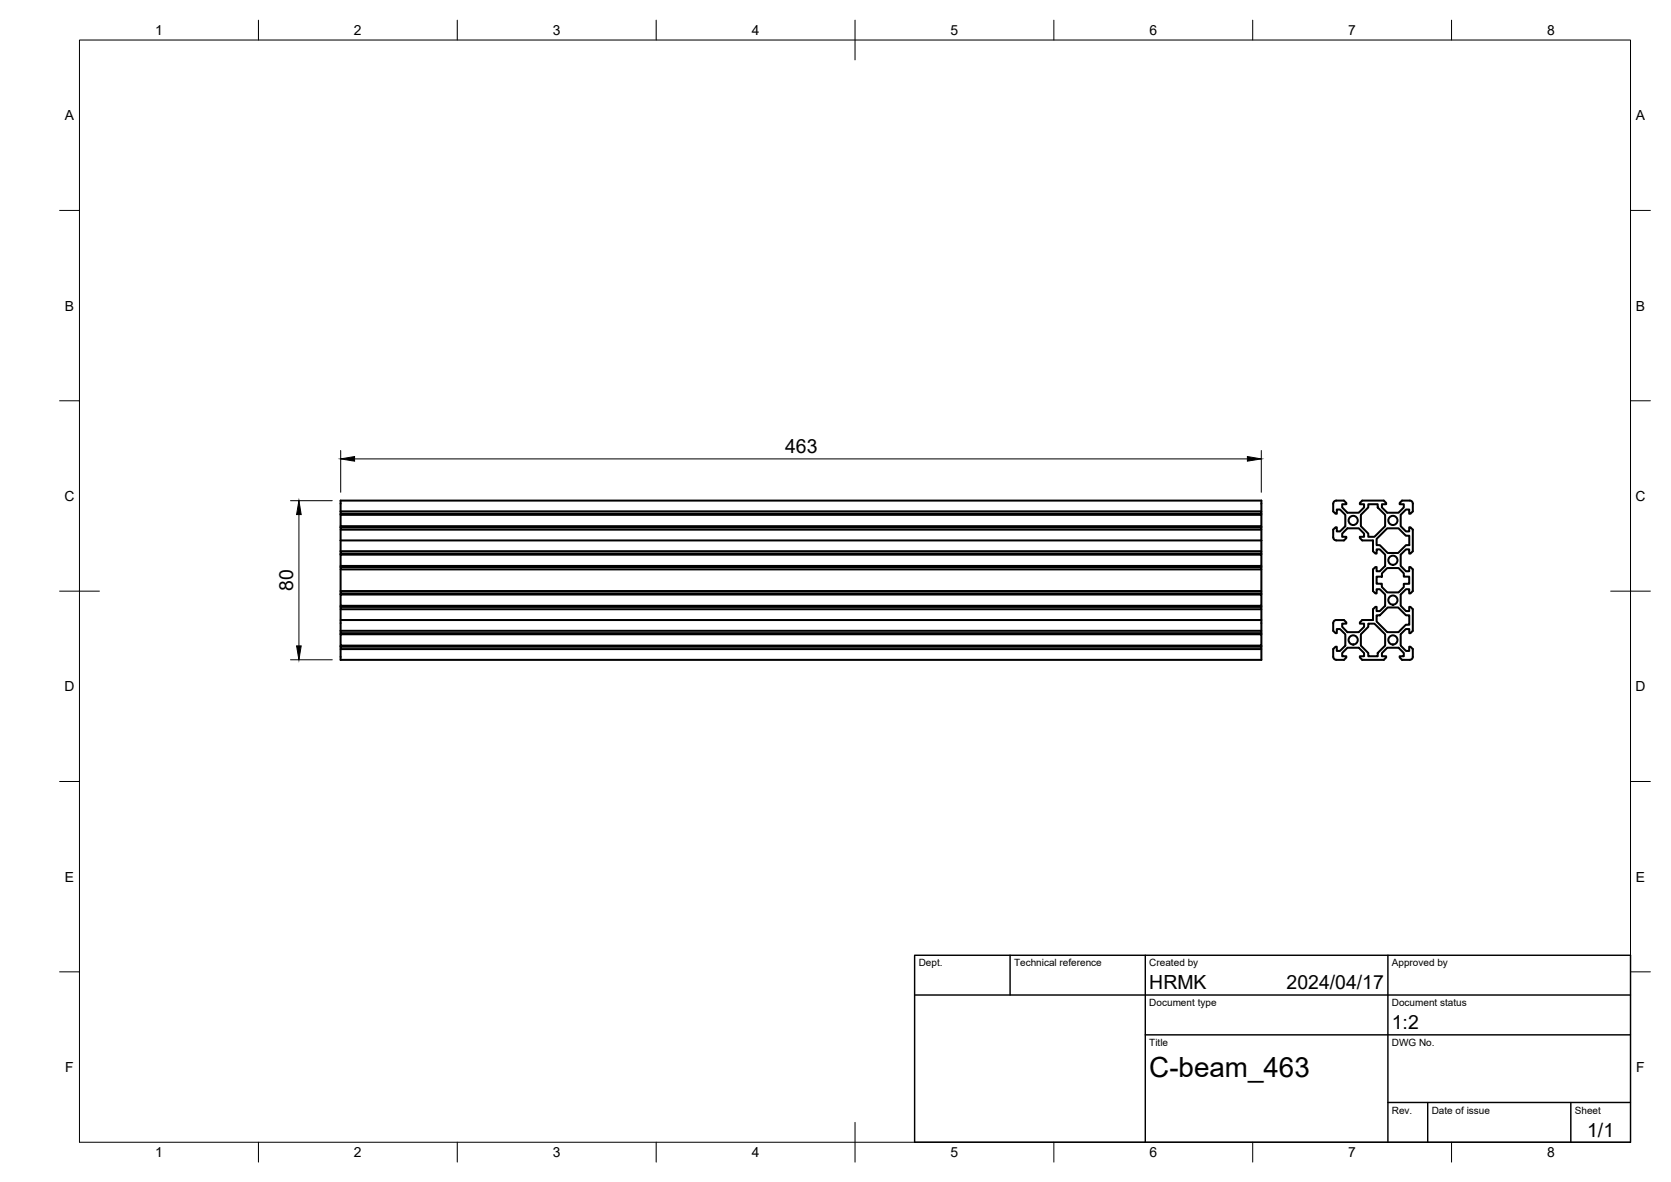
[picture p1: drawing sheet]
<svg xmlns="http://www.w3.org/2000/svg" width="420mm" height="297mm" viewBox="0 0 420 297" stroke-linecap="round" stroke-linejoin="round" font-family="sans-serif">
<!-- layer: Visible -->
<g fill="none" stroke="#000" stroke-width=".51">
<path d="M85.6 129.1v.3h231.6v2.8h-231.6v-2.8M85.6 128.5v.6h231.6v.3M85.6 128.5h231.6v.6M85.6 132.2v.3h231.6v.6h-231.6v-.6M85.6 139.1v.3h231.6v2.8h-231.6v-2.8M85.6 138.5v.6h231.6v.3M85.6 138.5h231.6v.6M85.6 128.5v-2.7h231.6v2.7M85.6 133.1v2.7M85.6 135.8h231.6M85.6 135.8v2.7M317.2 133.1v2.7"/>
<path d="M317.2 132.2v.3M317.2 135.8v2.7M336 135.8a.79 .79 0 0 1-.8-.7v-2l.6-.6h.3v1h.8l1.4-1.3v-2.8l-1.4-1.4h-.8v1.1h-.3l-.6-.6v-1.9a.75 .75 0 0 1 .8-.8h1.9l.6 .6v.3h-1v.8l1.3 1.3h2.9l1.3-1.3v-.8h-1.1v-.3l.6-.6h5.4l.6 .6v.3h-1v.8l1.3 1.3h2.9l1.3-1.3v-.8h-1.1v-.3l.6-.6h2a.75 .75 0 0 1 .7 .8v1.9l-.6 .6h-.3v-1.1h-.8l-1.3 1.4v2.8l1.3 1.3h.8v-1h.3l.6 .6v5.4l-.6 .6h-.3v-1h-.8l-1.3 1.3v2.8l1.3 1.4h.8v-1.1h.3l.6 .6v5.4l-.6 .6h-.3v-1h-.8l-1.3 1.3v2.8l1.3 1.4h.8v-1.1h.3l.6 .6v5.4l-.6 .6h-.2v-1h-.9l-1.3 1.3v2.8l1.3 1.4h.8v-1.1h.3l.6 .6v2a.79 .79 0 0 1-.7 .7h-2l-.6-.6v-.3h1.1v-.8l-1.3-1.3h-2.9l-1.3 1.3v.8h1v.3l-.6 .6h-5.4l-.6-.6v-.3h1.1v-.8l-1.3-1.3h-2.9l-1.3 1.3v.8h1v.3l-.6 .6h-1.9a.79 .79 0 0 1-.8-.7v-2l.6-.6h.3v1.1h.8l1.4-1.4v-2.8l-1.4-1.3h-.8v1h-.3l-.6-.6v-1.9a.75 .75 0 0 1 .8-.8h1.9l.6 .6v.3h-1v.8l1.3 1.4h2.9l1.3-1.4v-.8h-1.1v-.3l.6-.6h2.7v-2.7l.6-.6h.3v1.1h.8l1.4-1.4v-2.8l-1.4-1.3h-.8v1h-.3l-.6-.6v-5.4l.6-.6h.3v1.1h.8l1.4-1.4v-2.8l-1.4-1.3h-.8v1h-.3l-.6-.6v-2.7h-2.7l-.6-.6v-.3h1.1v-.8l-1.3-1.3h-2.9l-1.3 1.3v.8h1v.3l-.6 .6h-1.9M344 126.7h2.4v.8l1.9 1.9v2.8l-2.7 2.7h-1.6v-.8l-1.8-1.9v-2.8l1.8-1.9zM346.1 135.4l2.7-2.6h2.8l1.9 1.8h.9v2.4h-.9l-1.9 2h-2.7l-2-2h-.8zM85.6 149.1v.3h231.6v2.8h-231.6v-2.8M85.6 148.5v.6h231.6v.3M85.6 148.5h231.6v.6M85.6 152.2v.3h231.6v.6h-231.6v-.6M85.6 159.1v.3h231.6v2.8h-231.6v-2.8M85.6 158.5v.6h231.6v.3M85.6 158.5h231.6v.6"/>
<path d="M85.6 142.2v.3h231.6v.6h-231.6v-.6M85.6 153.1v5.4M85.6 143.1v5.4M85.6 155.8h231.6M317.2 153.1v5.4M317.2 142.2v.3M317.2 143.1v5.4M317.2 152.2v.3M344 156.7h1.6l2.7 2.7v2.8l-1.9 1.9v.8h-2.4v-.8l-1.8-1.9v-2.8l1.8-1.9zM346.1 144.9h1.4v-.8l1.3-1.3h2.9l1.3 1.3v.8h1.3v1.8h-1.3v.8l-1.3 1.4h-2.9l-1.3-1.4v-.8h-1.4zM346.1 154.6h.8l2-1.9h2.7l1.9 1.9h.9v2.4h-.9l-1.9 1.9h-2.8l-2.7-2.7zM85.6 162.2v.3h231.6v.6h-231.6v-.6"/>
<path d="M85.6 163.1v2.7h231.6v-2.7M317.2 162.2v.3"/>
<circle cx="340.2" cy="130.8" r="1.15"/>
<circle cx="350.2" cy="130.8" r="1.15"/>
<circle cx="350.2" cy="140.8" r="1.15"/>
<circle cx="350.2" cy="150.8" r="1.15"/>
<circle cx="340.2" cy="160.8" r="1.15"/>
<circle cx="350.2" cy="160.8" r="1.15"/>
</g>
<!-- layer: BORDER -->
<g fill="none" stroke="#000" stroke-width=".25">
<path d="M20 10.1h390v276.9h-390zM65 5.1v5M115 5.1v5M165 5.1v5M215 5.1v10M265 5.1v5M315 5.1v5M365 5.1v5M15 52.9h5M410 52.9h5M15 100.7h5M410 100.7h5"/>
<path d="M15 148.6h10M405 148.6h10M15 196.4h5M410 196.4h5M15 244.2h5M410 244.2h5M65 287v5M115 287v5M165 287v5M215 282.1v9.9M265 287v5M315 287v5"/>
<path d="M365 287v5"/>
</g>
<!-- layer: TITLEBLOCK -->
<path d="M230 240.1h180v46.9h-180zM230 250h180M254 240.1v9.9M288 240.1v46.9M349 240.1v46.9M288 260.1h122M349 277.1h61M359 277.1v9.9M395 277.1v9.9" fill="none" stroke="#000" stroke-width=".36"/>
<!-- layer: FD_Dimensions -->
<path d="M85.7 113.2v10.5M89.2 115.3h224.4M317.1 113.2v10.5M73 125.8h10.5M75.2 129.3v33M73 165.8h10.5" fill="none" stroke="#000" stroke-width=".25"/>
<path d="M85.7 115.3l3.5-.6v1.2zM313.6 114.7l3.5 .6-3.5 .6zM75.2 125.8l.5 3.5h-1.1zM74.6 162.3h1.1l-.5 3.5z" fill="#000" stroke="#000" stroke-width=".25"/>
<text font-size="7" x="289" y="270.6">C-beam_463</text>
<g font-size="4.9">
<text x="197.4" y="113.8">463</text>
<text x="73.7" y="148.5" transform="rotate(-90 73.7 148.5)">80</text>
<text x="289" y="248.5">HRMK</text>
<text x="323.5" y="248.5">2024/04/17</text>
<text x="350" y="258.6">1:2</text>
<text x="399.1" y="285.7">1/1</text>
</g>
<g font-size="3.5">
<text x="39" y="8.8">1</text>
<text x="89" y="8.8">2</text>
<text x="139" y="8.8">3</text>
<text x="189" y="8.8">4</text>
<text x="239" y="8.8">5</text>
<text x="289" y="8.8">6</text>
<text x="339" y="8.8">7</text>
<text x="389" y="8.8">8</text>
<text x="16.3" y="30.2">A</text>
<text x="411.3" y="30.2">A</text>
<text x="16.3" y="78">B</text>
<text x="411.3" y="78">B</text>
<text x="16.2" y="125.9">C</text>
<text x="411.2" y="125.9">C</text>
<text x="16.2" y="173.7">D</text>
<text x="411.2" y="173.7">D</text>
<text x="16.3" y="221.6">E</text>
<text x="411.3" y="221.6">E</text>
<text x="16.4" y="269.4">F</text>
<text x="411.4" y="269.4">F</text>
<text x="39" y="290.8">1</text>
<text x="89" y="290.8">2</text>
<text x="139" y="290.8">3</text>
<text x="189" y="290.8">4</text>
<text x="239" y="290.8">5</text>
<text x="289" y="290.8">6</text>
<text x="339" y="290.8">7</text>
<text x="389" y="290.8">8</text>
</g>
<g font-size="2.5">
<text x="231" y="242.9">Dept.</text>
<text x="255" y="242.9">Technical reference</text>
<text x="289" y="242.9">Created by</text>
<text x="350" y="242.9">Approved by</text>
<text x="289" y="252.8">Document type</text>
<text x="350" y="252.8">Document status</text>
<text x="289" y="262.9">Title</text>
<text x="350" y="262.9">DWG No.</text>
<text x="350" y="279.9">Rev.</text>
<text x="360" y="279.9">Date of issue</text>
<text x="396" y="279.9">Sheet</text>
</g>
</svg>
